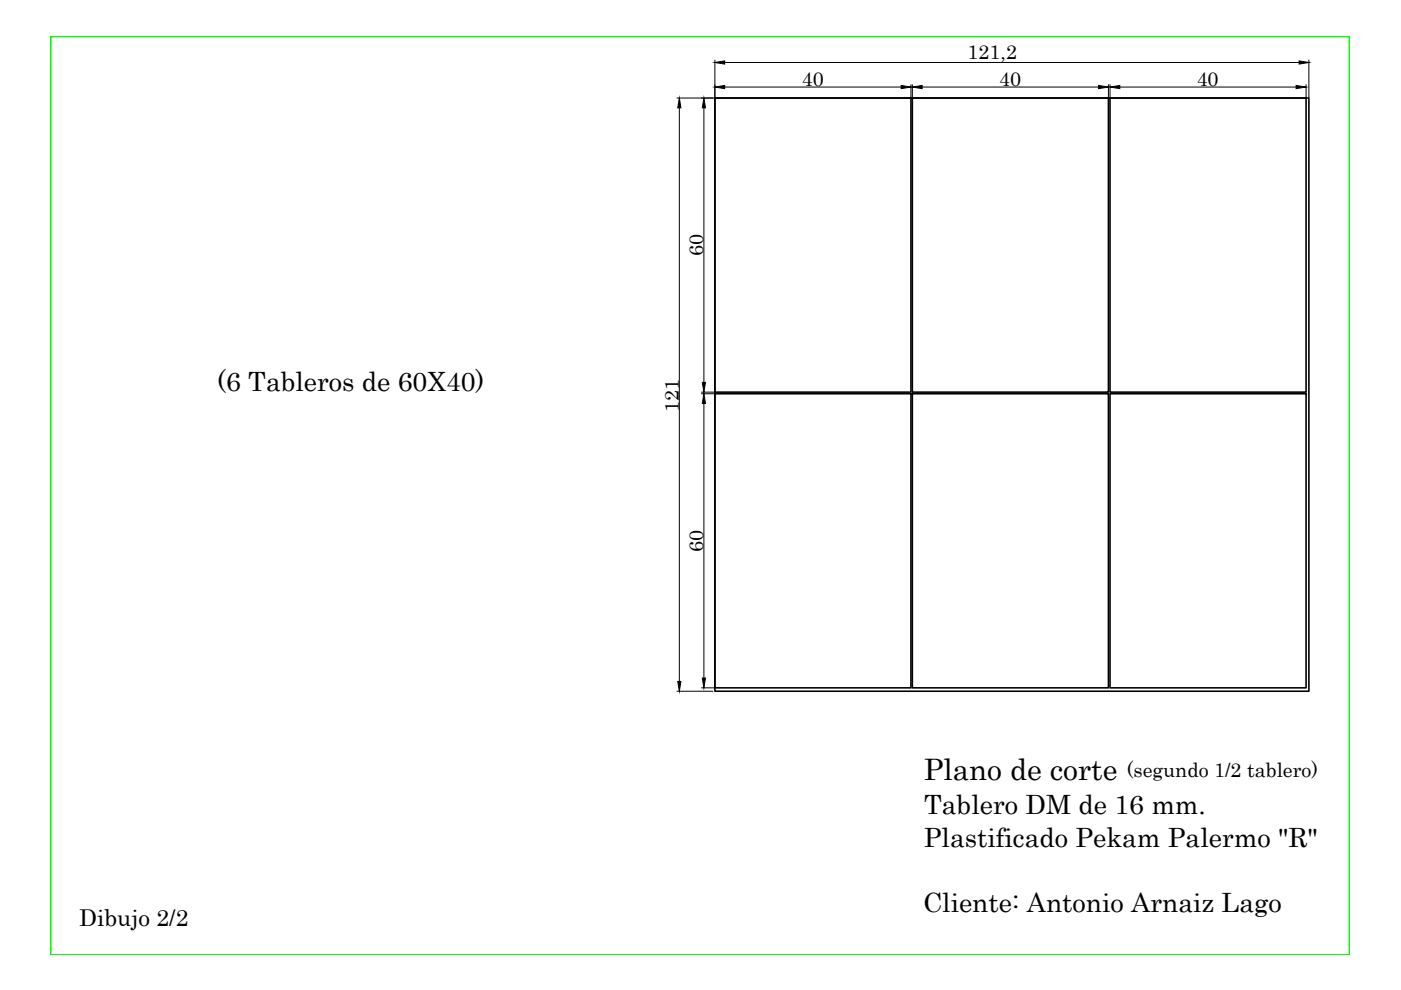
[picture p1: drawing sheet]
<svg xmlns="http://www.w3.org/2000/svg" width="297mm" height="210mm" viewBox="0 0 297 210" stroke-linecap="round" stroke-linejoin="round" font-family="sans-serif">
<!-- layer: DIBUJO -->
<path d="M10.8 7.7h275.3v194.7h-275.3z" fill="none" stroke="#0f0" stroke-width=".34"/>
<path d="M151.6 20.8h125.9v125.8h-125.9zM151.6 20.8h41.5v62.3h-41.5zM193.4 20.8h41.6v62.3h-41.6zM235.3 20.8h41.6v62.3h-41.6zM151.6 83.5h41.5v62.3h-41.5zM193.4 83.5h41.6v62.3h-41.6zM235.3 83.5h41.6v62.3h-41.6z" fill="none" stroke="#000" stroke-width=".34"/>
<!-- layer: COTAS -->
<g fill="none" stroke="#000" stroke-width=".21">
<path d="M151.6 12.7v8M153.6 13.3h121.8M153.6 18.5h37.5M193.1 17.9v2.8M193.4 17.9v2.8M195.5 18.5h37.4M235 17.9v2.8M235.3 17.9v2.8M237.4 18.5h37.4M276.9 17.9v2.8M277.5 12.7v8M143.5 20.8h7.6"/>
<path d="M144 22.9v121.6M143.5 146.6h7.6"/>
</g>
<path d="M151.6 13.3l2-.4v.7zM151.6 18.5l2-.4v.7zM191.1 18.1l2 .4-2 .3zM193.4 18.5l2.1-.4v.7zM232.9 18.1l2.1 .4-2.1 .3zM235.3 18.5l2.1-.4v.7zM274.8 18.1l2.1 .4-2.1 .3zM275.4 12.9l2.1 .4-2.1 .3zM144 20.8l.4 2.1h-.7zM143.7 144.5h.7l-.4 2.1z" fill="#000" stroke="#000" stroke-width=".21"/>
<!-- layer: DIBUJO -->
<path d="M148.7 20.8h2.8M149.2 22.9v58.2M148.7 83.1h2.8M148.7 83.5h2.8M149.2 85.6v58.2M148.7 145.8h2.8" fill="none" stroke="#000" stroke-width=".21"/>
<path d="M149.2 20.8l.4 2.1h-.7zM148.9 81.1h.7l-.4 2zM149.2 83.5l.4 2.1h-.7zM148.9 143.8h.7l-.4 2z" fill="#000" stroke="#000" stroke-width=".21"/>
<text font-size="6.3" x="195.8" y="165.4">Plano de corte</text>
<g font-size="5.6">
<text x="46.1" y="82.9">(6 Tableros de 60X40)</text>
<text x="195.9" y="172.6">Tablero DM de 16 mm.</text>
<text x="195.9" y="179.5">Plastificado Pekam Palermo &quot;R&quot;</text>
<text x="195.7" y="193.4">Cliente: Antonio Arnaiz Lago</text>
</g>
<text font-size="4.9" x="16.8" y="196.4">Dibujo 2/2</text>
<g font-size="4.2">
<text x="205.2" y="12.4">121,2</text>
<text x="170" y="18.3">40</text>
<text x="211.9" y="18.3">40</text>
<text x="253.7" y="18.3">40</text>
<text x="149.1" y="54.4" transform="rotate(-90 149.1 54.4)">60</text>
<text x="143.9" y="87.3" transform="rotate(-90 143.9 87.3)">121</text>
<text x="149.1" y="117.1" transform="rotate(-90 149.1 117.1)">60</text>
<text x="238.9" y="164.7">(segundo 1/2 tablero)</text>
</g>
</svg>
